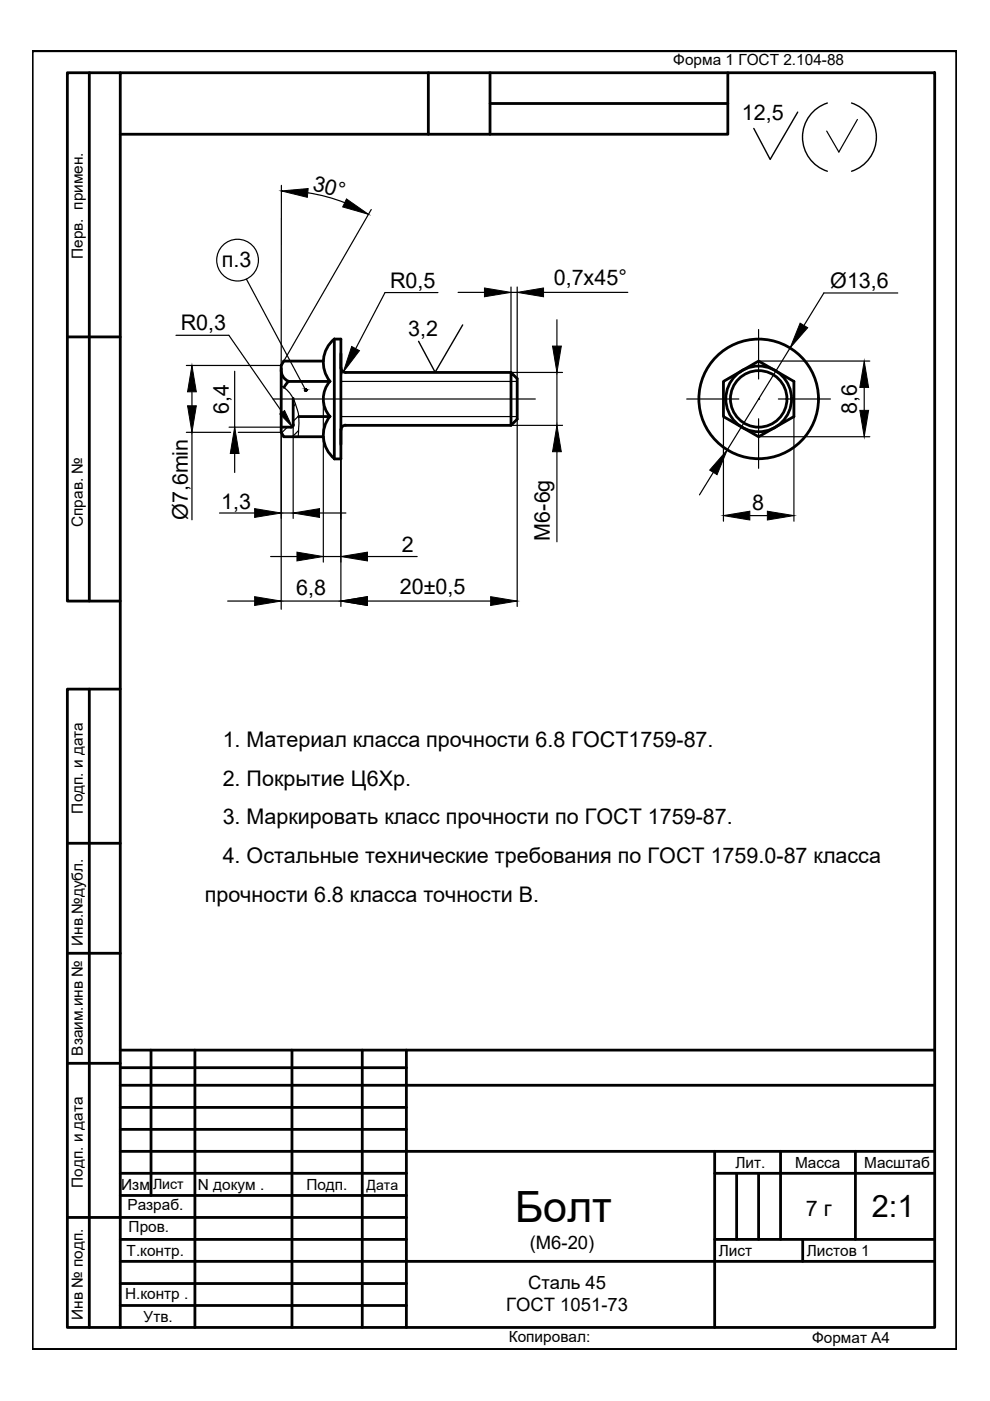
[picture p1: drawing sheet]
<svg xmlns="http://www.w3.org/2000/svg" width="210mm" height="297mm" viewBox="0 0 210 297" stroke-linecap="round" stroke-linejoin="round" font-family="sans-serif">
<!-- layer: 0 -->
<g fill="none" stroke="#000" stroke-width=".59">
<path d="M18.9 15.4v112M25.5 15.4h172.7v266h-172.7zM25.5 15.4h-11.2v112h11.2M90.8 15.4v13.1h-65.3M103.9 15.4v13.1h-13.1M154.3 15.4v13.1h-50.4M103.9 21.9h50.4M14.3 71.4h11.2M18.9 146.1v135.3M25.5 146.1h-11.2v135.3h11.2M14.3 178.8h11.2M14.3 202.1h11.2"/>
<path d="M14.3 225.4h11.2M25.5 230.1h172.7M25.5 234.8h60.7M25.5 239.5h60.7M25.5 222.6h172.7M25.5 226.4h60.7M32 222.6v30.9M41.3 222.6v58.8M61.9 222.6v58.8M76.8 222.6v58.8M86.2 222.6v58.8M14.3 258.1h71.9"/>
<path d="M25.5 244.1h172.7M25.5 248.8h60.7M25.5 253.5h60.7M151.5 244.1v37.3M151.5 248.8h46.7M156.2 248.8v14M160.8 248.8v14M165.5 244.1v18.7M181.4 244.1v18.7M25.5 267.4h172.7M25.5 262.8h60.7M25.5 272.1h60.7"/>
<path d="M25.5 276.8h60.7M151.5 262.8h46.7M170.2 262.8v4.6"/>
</g>
<path d="M6.8 10.8h196v275.3h-196z" fill="none" stroke="#7fff7f" stroke-width=".25"/>
<path d="M169.1 23.8l-5.8 10-3.5-6.6M175.4 21.8a7.6 7.6 0 0 0-5.2 7.3 7.6 7.6 0 0 0 5.2 7.2M180.6 21.8a7.6 7.6 0 0 1 5.2 7.3 7.6 7.6 0 0 1-5.2 7.2M98.1 68.9l-5.8 10-3.6-6.5" fill="none" stroke="#000" stroke-width=".3"/>
<g fill="none" stroke="#000" stroke-width=".25">
<path d="M59.7 39.3l-.1 38.2h-20.1M181.8 25.3l-3.9 6.9-2.6-4.4M52.3 59.2l12.5 23.5M65.3 40.9a37 37 0 0 1 7.8 2.1M78.7 44.4l-18.5 32.2M37.3 71.1h11.2l11.3 16.3M49.8 78.7v21.5M92.9 62h-11.3l-6.2 11.9M97.1 62h5.6M108.3 79h11M108.3 60.8v21M108.3 62h1.4"/>
<path d="M109.7 60.8v21M115.2 62h17.9M118.1 67.8v5.6M118.1 79v11.2M160.8 76.6h23.6M167.5 73.8l-13.3 21.6M190.3 62.1h-15.6l-4.3 6.9M39.5 91.7h9.4M40.7 83.1v2.9M40.7 91.7v18.5M48.6 90.6h11M50.5 91.7h9.1v18.2"/>
<path d="M59.6 81.8a8.8 8.8 0 0 1 3.8 8l-.2 2.8M59.6 90.9v38.3M62.2 90.1v19.8M68.6 84.6v34.6M72.3 84.6v44M108.3 90.2h11M109.7 88.9v39.7M118.1 95.8v19.1M153.4 88.3v22.2M160.8 92.6h23.6M168.3 88.3v22.2M183.2 82.1v4.9"/>
<path d="M46.5 108.8h7.5M57.4 118h5.6M59.6 108.8h2.6M67.7 108.8h5.6M68.6 118h3.7M77.9 118h10.5M151.2 100.2l-2.9 4.7M159 109.3h3.7M48.3 127.4h24M77.9 127.4h26.1"/>
<circle cx="50.4" cy="55.2" r="4.4"/>
</g>
<path d="M160.8 69.9v10.5M57.9 84.6h55.6M72.3 88.3h37.4M72.3 80.9h37.4M145.6 84.6h11M160.8 84.6h.1M160.8 88.8v10.5M165 84.6h11.1" fill="none" stroke="#000" stroke-width=".25"/>
<g fill="none" stroke="#000" stroke-width=".59">
<path d="M59.6 78.2a2.53 2.53 0 0 0 1.6 2.7l-1 1.2M68.6 76.6h-8.4l-.6 .9v14.2l.6 .9h8.4M70.9 71.9h1.4v25.4h-1.4zM70.9 71.9a6.4 6.4 0 0 0-.9 8.9 5.7 5.7 0 0 0 0 7.5h-6.7M72.3 78a.95 .95 0 0 0 1 1h35M61.1 80.9h8.8M62.2 84.5v5.6M62.2 90.1l-.2 .4-.3 .1h-2.1M70 88.3a6.4 6.4 0 0 0 .9 8.9M108.3 90.2l1.4-1.3v-8.6l-1.4-1.3v11.2h-35a.88 .88 0 0 0-1 .9M153.4 80.9l7.4-4.3 7.5 4.3v7.4l-7.5 4.3-7.4-4.3z"/>
<circle cx="160.9" cy="84.6" r="12.7"/>
<circle cx="160.9" cy="84.6" r="7"/>
<circle cx="160.9" cy="84.6" r="6"/>
</g>
<g fill="#000" stroke="#000" stroke-width=".21">
<path d="M59.7 40.5l5.6-.5-.1 1.8zM73.5 42.2l4.6 3.2-5.4-1.5zM74.6 73.5l1.6 .9-3.4 4.5zM102.7 61.1l5.6 .9-5.6 .9zM109.7 62l5.5-.9v1.8zM117.2 73.4h1.8l-.9 5.6zM169.6 68.5l1.7 1-3.8 4.3zM40.7 77.5l.9 5.6h-1.8zM39.8 86h1.8l-.9 5.7zM49.8 90.6l.9 5.6h-1.9zM59.3 87.8l1-.7 1.6 3.4zM118.1 90.2l.9 5.6h-1.8z"/>
<path d="M154.2 95.4l-2.2 5.2-1.5-.9zM182.3 87h1.9l-1 5.6zM183.2 76.6l1 5.5h-1.9zM54 107.8l5.6 1-5.6 .9zM63 117.1l5.6 .9-5.6 .9zM62.2 108.8l5.5-1v1.9zM72.3 118l5.6-.9v1.8zM153.4 109.3l5.6-.9v1.9zM162.7 108.4l5.6 .9-5.6 1zM54 126.5l5.6 .9-5.6 1zM72.3 127.4l5.6-.9v1.9zM104 126.5l5.7 .9-5.7 1z"/>
</g>
<g fill="none" stroke="#000" stroke-width=".25">
<path d="M60.9 90.6l-1.2 1.2M62.7 85.7l-.5 .5M63.3 91.3l-1.3 1.3M63.3 88.2l-1.1 1.1"/>
<circle cx="64.8" cy="82.7" r=".23"/>
</g>
<g fill="#000" stroke="#000" stroke-width=".21">
<path d="M64.7 82.5h.3zM64.8 82.5h.1zM64.8 82.9h.1z"/>
<path d="M64.8 82.5h.2zM64.8 82.5h.2zM64.7 82.5h.3z"/>
<path d="M64.7 82.5l.3 .1zM64.7 82.5l.3 .1z"/>
<path d="M64.7 82.9h.3zM64.7 82.9h.3z"/>
<path d="M64.7 82.9h.3zM64.7 82.9h.2z"/>
<path d="M64.7 82.6h.3zM64.7 82.6h.3z"/>
<path d="M64.7 82.9h.3zM64.7 82.9h.3z"/>
<path d="M64.6 82.6h.4zM64.6 82.6h.4z"/>
<path d="M64.6 82.6l.4 .1zM64.6 82.6l.4 .1z"/>
<path d="M64.6 82.7h.5zM64.6 82.7h.5z"/>
<path d="M64.6 82.8h.4zM64.6 82.8h.4z"/>
<path d="M64.6 82.8l.4 .1zM64.6 82.8l.4 .1z"/>
<path d="M64.6 82.9h.4zM64.6 82.9h.4z"/>
<path d="M64.6 82.7h.5zM64.6 82.7l.4 .1z"/>
</g>
<path d="M6.8 10.8h196v275.3h-196z" fill="none" stroke="#000" stroke-width=".59"/>
<text font-size="9.1" x="109.2" y="259">Болт</text>
<text font-size="6.5" x="184.8" y="258.1">2:1</text>
<g font-size="4.6">
<text x="157.3" y="25.5">12,5</text>
<text x="66.1" y="40.2" transform="rotate(15 66.1 40.2)">30°</text>
<text x="47" y="56.7">п.3</text>
<text x="82.7" y="61">R0,5</text>
<text x="117.4" y="60.4">0,7x45°</text>
<text x="176" y="61.1">Ø13,6</text>
<text x="38.3" y="70">R0,3</text>
<text x="86.5" y="71.1">3,2</text>
<text x="48.5" y="87.7" transform="rotate(-90 48.5 87.7)">6,4</text>
<text x="181.7" y="87.7" transform="rotate(-90 181.7 87.7)">8,6</text>
<text x="46.9" y="107.9">1,3</text>
<text x="39.8" y="110.3" transform="rotate(-90 39.8 110.3)">Ø7,6min</text>
<text x="159.5" y="108.2">8</text>
<text x="85.2" y="117.1">2</text>
<text x="116.6" y="114.6" transform="rotate(-90 116.6 114.6)">M6-6g</text>
<text x="62.8" y="126.2">6,8</text>
<text x="84.8" y="126">20±0,5</text>
<text x="47.2" y="158.3">1. Материал класса прочности 6.8 ГОСТ1759-87.</text>
<text x="47.2" y="166.6">2. Покрытие Ц6Хр.</text>
<text x="47.2" y="174.8">3. Маркировать класс прочности по ГОСТ 1759-87.</text>
<text x="47.2" y="183.1">4. Остальные технические требования по ГОСТ 1759.0-87 класса</text>
<text x="43.4" y="191.3">прочности 6.8 класса точности В.</text>
<text x="170.9" y="257.8">7 г</text>
</g>
<g font-size="3.9">
<text x="112.3" y="264.9">(М6-20)</text>
<text x="112" y="273.2">Сталь 45</text>
<text x="107.3" y="277.9">ГОСТ 1051-73</text>
</g>
<g font-size="3.3">
<text x="142.8" y="13.9">Форма 1 ГОСТ 2.104-88</text>
<text x="17.5" y="54.9" transform="rotate(-90 17.5 54.9)">Перв. примен.</text>
<text x="17.6" y="111.7" transform="rotate(-90 17.6 111.7)">Справ. №</text>
<text x="17.5" y="172.5" transform="rotate(-90 17.5 172.5)">Подп. и дата</text>
<text x="17.6" y="200.5" transform="rotate(-90 17.6 200.5)">Инв.№дубл.</text>
<text x="17.5" y="223.8" transform="rotate(-90 17.5 223.8)">Взаим.инв №</text>
<text x="17.5" y="251.9" transform="rotate(-90 17.5 251.9)">Подп. и дата</text>
<text x="155.9" y="247.6">Лит.</text>
<text x="168.6" y="247.6">Масса</text>
<text x="183.2" y="247.6">Масштаб</text>
<text x="25.7" y="252.3">Изм</text>
<text x="27" y="256.6">Разраб.</text>
<text x="42" y="252.3">N докум .</text>
<text x="65" y="252.3">Подп.</text>
<text x="27.3" y="261.3">Пров.</text>
<text x="26.9" y="266.3">Т.контр.</text>
<text x="152.4" y="266.2">Лист</text>
<text x="171.1" y="266.3">Листов 1</text>
<text x="26.5" y="275.3">Н.контр .</text>
<text x="17.5" y="279.8" transform="rotate(-90 17.5 279.8)">Инв № подп.</text>
<text x="30.5" y="280.3">Утв.</text>
<text x="107.9" y="284.6">Копировал:</text>
<text x="172.2" y="284.7">Формат А4</text>
</g>
<g font-size="3">
<text x="32.4" y="252.1">Лист</text>
<text x="77.7" y="252.4">Дата</text>
</g>
</svg>
